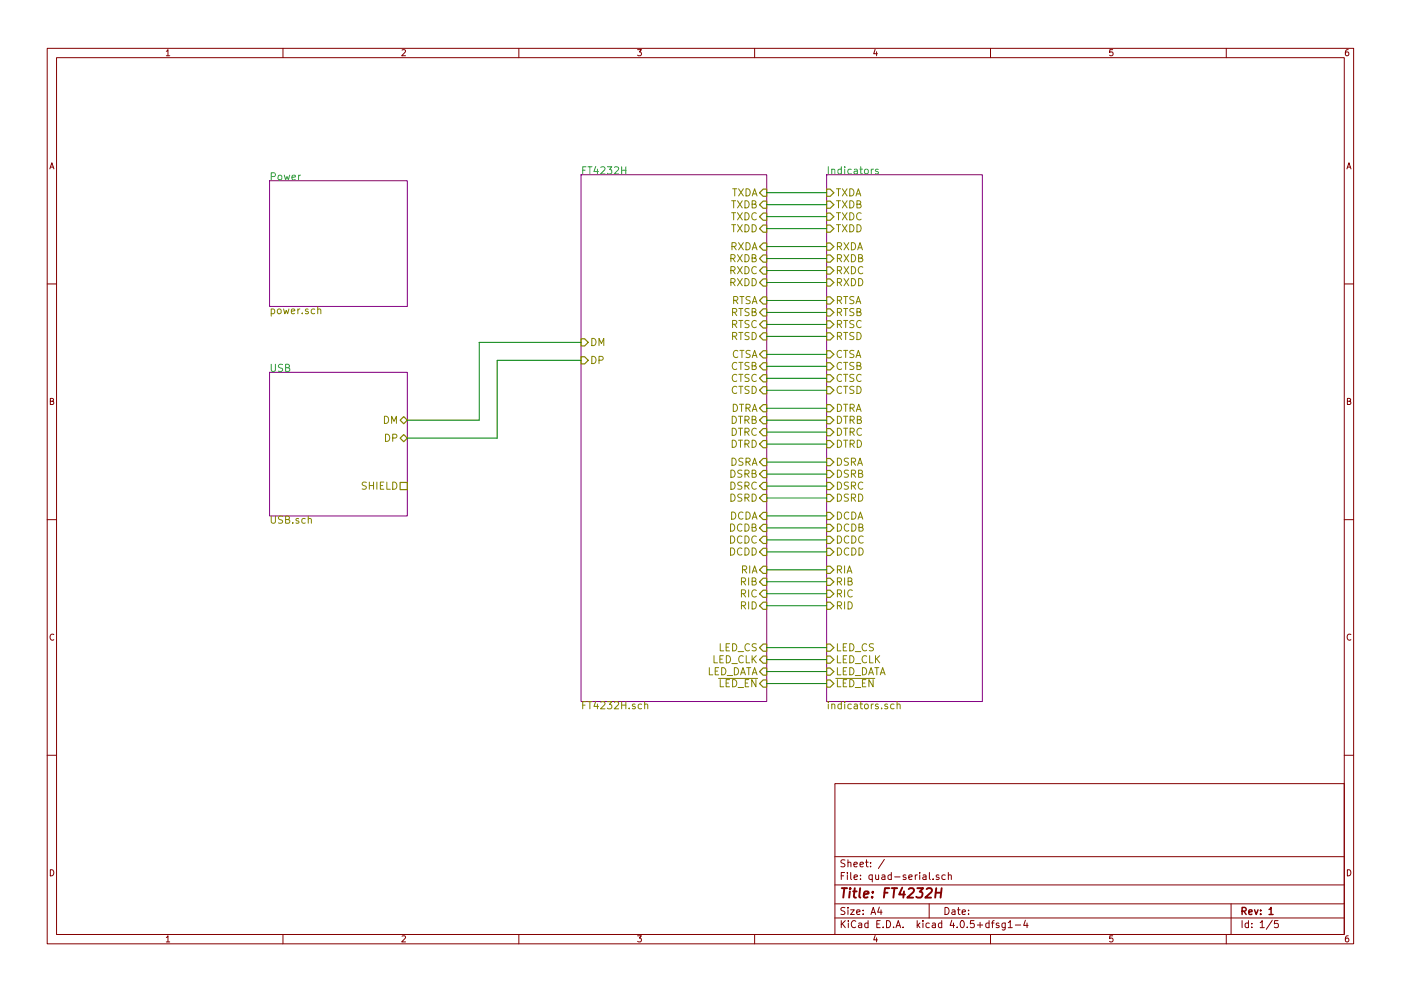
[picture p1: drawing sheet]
EESchema Schematic File Version 2
LIBS:quad-serial-rescue
LIBS:power
LIBS:device
LIBS:transistors
LIBS:conn
LIBS:linear
LIBS:regul
LIBS:74xx
LIBS:cmos4000
LIBS:adc-dac
LIBS:memory
LIBS:xilinx
LIBS:microcontrollers
LIBS:dsp
LIBS:microchip
LIBS:analog_switches
LIBS:motorola
LIBS:texas
LIBS:intel
LIBS:audio
LIBS:interface
LIBS:digital-audio
LIBS:philips
LIBS:display
LIBS:cypress
LIBS:siliconi
LIBS:opto
LIBS:atmel
LIBS:contrib
LIBS:valves
LIBS:FTDI
LIBS:esd_protection
LIBS:usb-connectors
LIBS:quad-serial-cache
EELAYER 25 0
EELAYER END
$Descr A4 11693 8268
encoding utf-8
Sheet 1 5
Title "FT4232H"
Date ""
Rev "1"
Comp ""
Comment1 ""
Comment2 ""
Comment3 ""
Comment4 ""
$EndDescr
$Sheet
S 4850 1450 1550 4400
U 56B4839A
F0 "FT4232H" 60
F1 "FT4232H.sch" 60
F2 "TXDA" I R 6400 1600 60 
F3 "TXDB" I R 6400 1700 60 
F4 "TXDC" I R 6400 1800 60 
F5 "TXDD" I R 6400 1900 60 
F6 "RXDA" I R 6400 2050 60 
F7 "RXDB" I R 6400 2150 60 
F8 "RXDC" I R 6400 2250 60 
F9 "RXDD" I R 6400 2350 60 
F10 "RTSA" I R 6400 2500 60 
F11 "RTSB" I R 6400 2600 60 
F12 "RTSC" I R 6400 2700 60 
F13 "RTSD" I R 6400 2800 60 
F14 "CTSA" I R 6400 2950 60 
F15 "CTSB" I R 6400 3050 60 
F16 "CTSC" I R 6400 3150 60 
F17 "CTSD" I R 6400 3250 60 
F18 "DTRA" I R 6400 3400 60 
F19 "DTRB" I R 6400 3500 60 
F20 "DTRC" I R 6400 3600 60 
F21 "DTRD" I R 6400 3700 60 
F22 "DSRA" I R 6400 3850 60 
F23 "DSRB" I R 6400 3950 60 
F24 "DSRC" I R 6400 4050 60 
F25 "DSRD" I R 6400 4150 60 
F26 "DCDA" I R 6400 4300 60 
F27 "DCDB" I R 6400 4400 60 
F28 "DCDC" I R 6400 4500 60 
F29 "DCDD" I R 6400 4600 60 
F30 "RID" I R 6400 5050 60 
F31 "RIC" I R 6400 4950 60 
F32 "RIB" I R 6400 4850 60 
F33 "RIA" I R 6400 4750 60 
F34 "DM" I L 4850 2850 60 
F35 "DP" I L 4850 3000 60 
F36 "LED_CS" I R 6400 5400 60 
F37 "LED_CLK" I R 6400 5500 60 
F38 "LED_DATA" I R 6400 5600 60 
F39 "~LED_EN" I R 6400 5700 60 
$EndSheet
$Sheet
S 2250 1500 1150 1050
U 56B49637
F0 "Power" 60
F1 "power.sch" 60
$EndSheet
$Sheet
S 2250 3100 1150 1200
U 56DC31A0
F0 "USB" 60
F1 "USB.sch" 60
F2 "DM" B R 3400 3500 60 
F3 "DP" B R 3400 3650 60 
F4 "SHIELD" U R 3400 4050 60 
$EndSheet
Wire Wire Line
	3400 3500 4000 3500
Wire Wire Line
	4000 3500 4000 2850
Wire Wire Line
	4000 2850 4850 2850
Wire Wire Line
	3400 3650 4150 3650
Wire Wire Line
	4150 3650 4150 3000
Wire Wire Line
	4150 3000 4850 3000
$Sheet
S 6900 1450 1300 4400
U 56DC99E9
F0 "Front Panel" 60
F1 "front_panel.sch" 60
F2 "TXDA" I L 6900 1600 60 
F3 "TXDB" I L 6900 1700 60 
F4 "TXDC" I L 6900 1800 60 
F5 "TXDD" I L 6900 1900 60 
F6 "RXDA" I L 6900 2050 60 
F7 "RXDB" I L 6900 2150 60 
F8 "RXDC" I L 6900 2250 60 
F9 "RXDD" I L 6900 2350 60 
F10 "RTSA" I L 6900 2500 60 
F11 "RTSB" I L 6900 2600 60 
F12 "RTSC" I L 6900 2700 60 
F13 "RTSD" I L 6900 2800 60 
F14 "CTSA" I L 6900 2950 60 
F15 "CTSB" I L 6900 3050 60 
F16 "CTSC" I L 6900 3150 60 
F17 "CTSD" I L 6900 3250 60 
F18 "DTRA" I L 6900 3400 60 
F19 "DTRB" I L 6900 3500 60 
F20 "DTRC" I L 6900 3600 60 
F21 "DTRD" I L 6900 3700 60 
F22 "DSRA" I L 6900 3850 60 
F23 "DSRB" I L 6900 3950 60 
F24 "DSRC" I L 6900 4050 60 
F25 "DSRD" I L 6900 4150 60 
F26 "DCDA" I L 6900 4300 60 
F27 "DCDB" I L 6900 4400 60 
F28 "DCDC" I L 6900 4500 60 
F29 "DCDD" I L 6900 4600 60 
F30 "RID" I L 6900 5050 60 
F31 "RIC" I L 6900 4950 60 
F32 "RIB" I L 6900 4850 60 
F33 "RIA" I L 6900 4750 60 
F34 "~LED_EN" I L 6900 5700 60 
F35 "LED_CS" I L 6900 5400 60 
F36 "LED_CLK" I L 6900 5500 60 
F37 "LED_DATA" I L 6900 5600 60 
$EndSheet
Wire Wire Line
	6400 5700 6900 5700
Wire Wire Line
	6900 5600 6400 5600
Wire Wire Line
	6400 5500 6900 5500
Wire Wire Line
	6900 5400 6400 5400
Wire Wire Line
	6400 5050 6900 5050
Wire Wire Line
	6900 4950 6400 4950
Wire Wire Line
	6400 4850 6900 4850
Wire Wire Line
	6900 4750 6400 4750
Wire Wire Line
	6400 4600 6900 4600
Wire Wire Line
	6900 4500 6400 4500
Wire Wire Line
	6400 4400 6900 4400
Wire Wire Line
	6900 4300 6400 4300
Wire Wire Line
	6400 4150 6900 4150
Wire Wire Line
	6400 3850 6900 3850
Wire Wire Line
	6900 3950 6400 3950
Wire Wire Line
	6400 4050 6900 4050
Wire Wire Line
	6900 3700 6400 3700
Wire Wire Line
	6400 3600 6900 3600
Wire Wire Line
	6900 3500 6400 3500
Wire Wire Line
	6400 3400 6900 3400
Wire Wire Line
	6900 3250 6400 3250
Wire Wire Line
	6400 1600 6900 1600
Wire Wire Line
	6900 1700 6400 1700
Wire Wire Line
	6900 1800 6400 1800
Wire Wire Line
	6900 1900 6400 1900
Wire Wire Line
	6400 2050 6900 2050
Wire Wire Line
	6400 2150 6900 2150
Wire Wire Line
	6400 2250 6900 2250
Wire Wire Line
	6400 2350 6900 2350
Wire Wire Line
	6400 2500 6900 2500
Wire Wire Line
	6400 2600 6900 2600
Wire Wire Line
	6400 2700 6900 2700
Wire Wire Line
	6400 2800 6900 2800
Wire Wire Line
	6400 2950 6900 2950
Wire Wire Line
	6400 3050 6900 3050
Wire Wire Line
	6400 3150 6900 3150
$EndSCHEMATC
